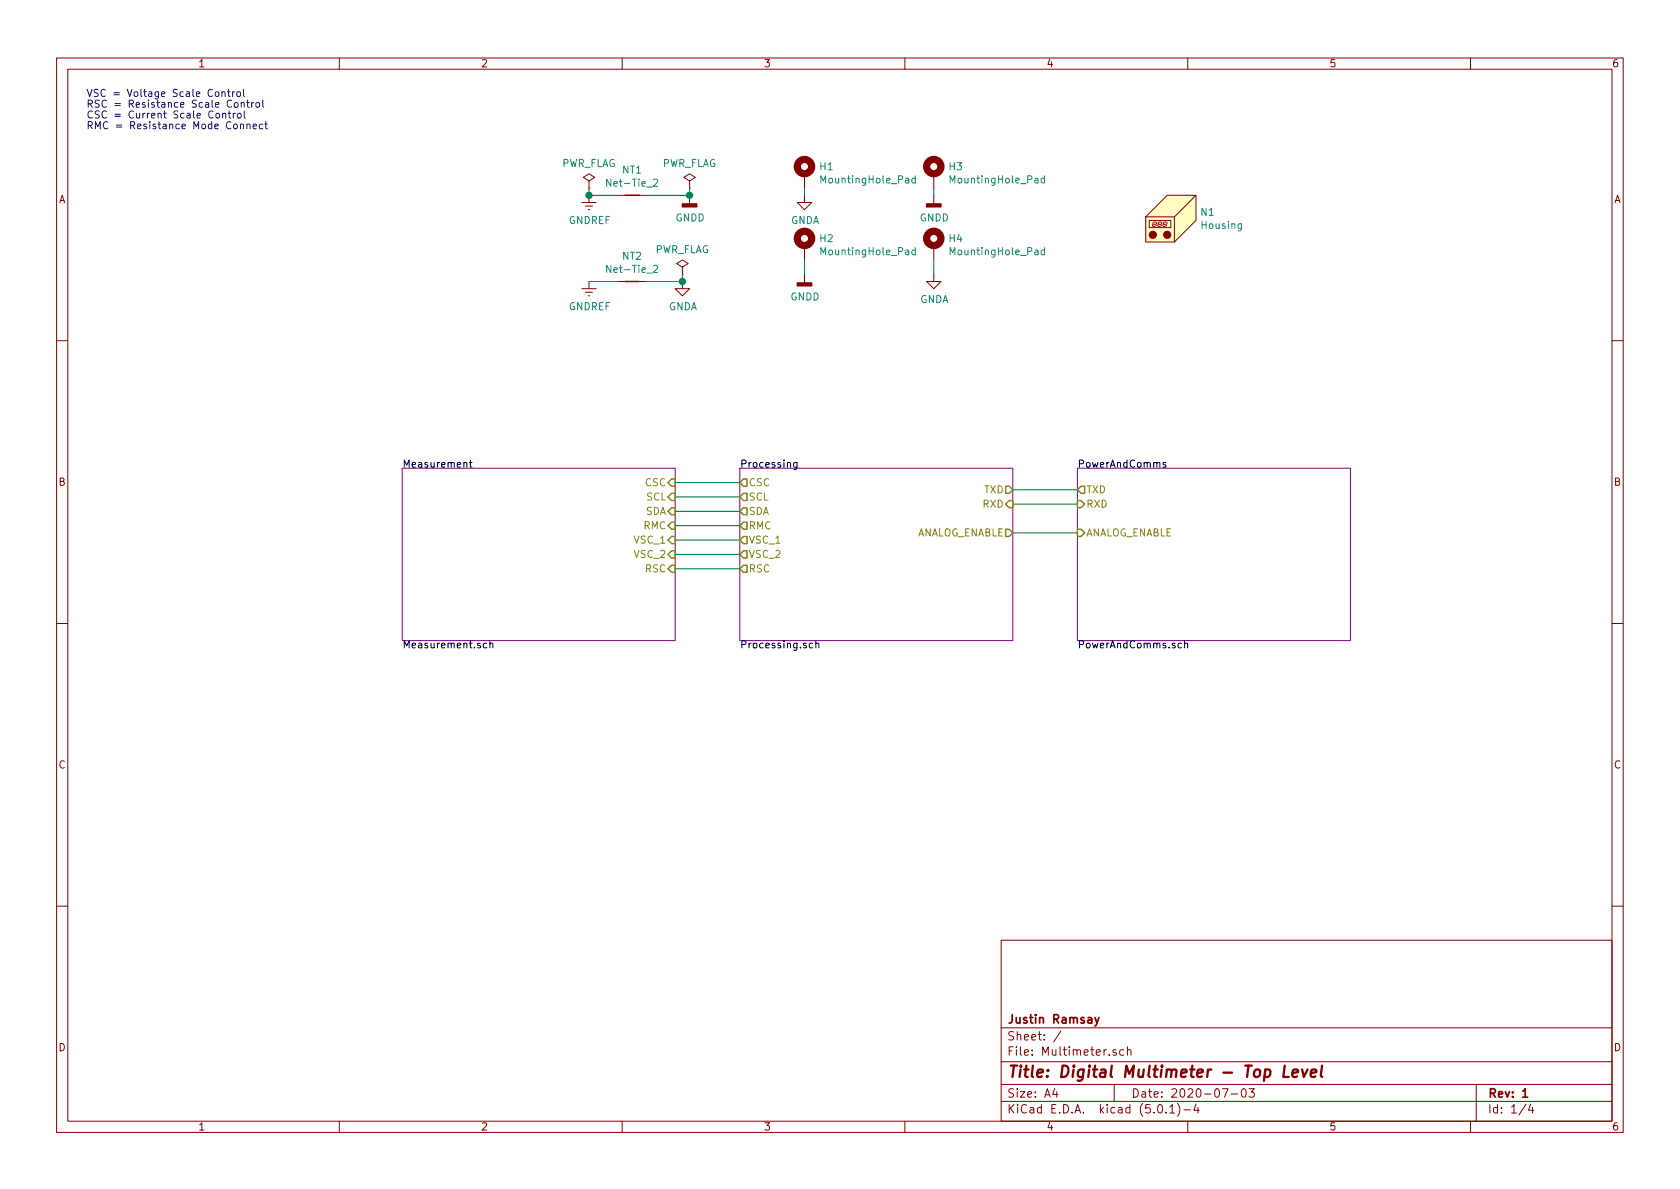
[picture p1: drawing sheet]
<svg xmlns="http://www.w3.org/2000/svg" width="297mm" height="210mm" viewBox="0 0 297 210" stroke-linecap="round" stroke-linejoin="round" font-family="sans-serif">
<g fill="none" stroke="#840000" stroke-width=".18">
<path d="M10 10.3h277v189.9h-277zM12 12.2h273v186.1h-273zM60 10.3v1.9M110 10.3v1.9M160 10.3v1.9M210 10.3v1.9M260 10.3v1.9M102.9 35.8h2.5M103.5 36.4h1.3M104 37.1h.3M104.1 32l1.1-.6-1.1-.7-1 .7 1 .6v1.3M104.1 33.3h.1"/>
<path d="M104.1 34.5v1.3M109.2 34.5h5.1M121.9 32l1-.6-1-.7-1 .7 1 .6v1.3M121.9 33.3h.1M121.9 34.5v1.6M142.2 34.5v1.3h1.3l-1.3 1.3-1.2-1.3h1.2M142.2 30.7v2.6M165.1 30.7v2.6M165.1 34.5v1.6M203.2 39h3.8v1.3h-3.8zM203.8 39.7v.2M203.9 39.3v.3"/>
<path d="M204 39.7h.3M204.1 39.3h.3M204.4 39.7v.3M204.5 39.3v.3M204.7 39.7v.2M204.8 39.3v.3M204.9 39.7h.3M205 39.3h.3M205.3 39.7v.3M205.4 39.3v.3M205.6 39.7v.2M205.7 39.3v.3"/>
<path d="M205.8 39.7h.3M205.9 39.3h.3M206.2 39.7v.3M206.3 39.3v.3M206.4 34.5h5.1v4.5l-3.9 3.8h-5v-4.5zM207.6 38.3v4.5M211.5 34.5l-3.9 3.8h-5M102.9 51h2.5M103.5 51.7h1.3M104 52.3h.3M104.1 49.8v1.2M109.2 49.8h5.1"/>
<path d="M120.6 49.8v1.2h1.3l-1.3 1.3-1.2-1.3h1.2M120.6 47.2l1.1-.6-1.1-.6-1 .6 1 .6v1.3M120.6 48.5h.1M142.2 43.4v2.6M142.2 48.5v1.5M165.1 48.5v1.3h1.3l-1.3 1.2-1.3-1.2h1.3M165.1 43.4v2.6M203.9 40h.3M204.8 40h.3M205.7 40h.3M10 60.2h2M285 60.2h2"/>
<path d="M10 110.3h2M285 110.3h2M10 160.2h2M177 166.3h108v32h-108zM285 160.2h2M60 198.3v1.9M110 198.3v1.9M160 198.3v1.9M177 194.8h108M177 191.8h108M177 187.8h108M177 181.8h108"/>
<path d="M186.5 192.5l-.4 1h1M186.8 193v1M187.6 182.3l-1.3 2M197 191.8v3M197.3 185.7l-.3-.1-.2 .2v.2l.5 .2v.3h-.5M198.7 185.7l-.4-.1-.3 .3v.6l.3 .1 .4-.1M199.3 185.7l.2-.1 .4 .1 .1 .9M199.3 185.1v1.5M204.8 195.5l.4-.2a.94 .94 0 0 1 0 1.5 .79 .79 0 0 1-.4-1.3zM206.2 196.7v.1M206.8 195.8l.5-.5v1.5M206.8 196.8h.9"/>
<path d="M208.2 195.1a1.71 1.71 0 0 1 0 2.3M209.3 196.3h1.2M210 198.3v1.9M211.5 195.2l-.4 1.1h.9M211.8 195.8v1M216.1 192.5h1l-.6 1.5M217.7 193.5h1.1M219.6 192.7l.4-.2a.94 .94 0 0 1 0 1.5 .82 .82 0 0 1-.4-1.3zM220.8 192.5h1l-.5 .6 .4 .1v.7l-.2 .1-.7-.1M260 198.3v1.9M261 191.8v6.5M269.8 195.2l-1.2 2"/>
<path d="M270.6 195.2l-.3 1.1h.9M271 195.8v1"/>
</g>
<path d="M193.6 179.9l.4 1M194.3 179.9l-.5 1.4-.2 .1M269.2 193l.5-.5v1.5M269.2 194h.9" fill="none" stroke="#840000" stroke-width=".3"/>
<path d="M227.2 188.4l-.3 2h1M228.5 189.8l1-.2-.1-.4h-.7l-.2 1 .2 .2 .6-.1M230.2 189.1l.3 1.3 .7-1.3M231.8 189.8l.9-.2v-.4l-.6-.1-.3 .3v.9l.2 .1 .6-.1M233.8 188.4l-.3 1.8 .3 .2" fill="none" stroke="#840000" stroke-width=".41"/>
<path d="M71.1 82.8h48.3v30.5h-48.3zM130.8 82.8h48.3v30.5h-48.3zM190.5 82.8h48.3v30.5h-48.3z" fill="none" stroke="#840084" stroke-width=".18"/>
<g fill="none" stroke="#000" stroke-width=".18">
<path d="M82 81.9l.2-.1h.3v.8M83 81.8h.5M83.2 81.4v1l.3 .2M140.9 81.8v1l-.2 .3-.3-.1M140.9 81.8h-.4l-.2 .2 .1 .6h.5M206.1 81.8h-.3l-.2 .2 .1 .1 .4 .2v.3h-.5M86.1 113.8l-.4-.1-.3 .3 .2 .5h.5M86.6 113.9l.2-.2 .3 .1v.8M86.6 113.3v1.3M143.7 113.8l-.4-.1-.2 .3 .1 .5h.5M144.2 113.9l.2-.2 .3 .1 .1 .8M144.2 113.3v1.3"/>
<path d="M208.9 113.8l-.4-.1-.2 .3 .1 .5h.5M209.4 113.9l.2-.2 .3 .1 .1 .8M209.4 113.3v1.3"/>
</g>
<g fill="none" stroke="#848400" stroke-width=".25">
<path d="M118.1 95.5l.6-.6h.7v1.2h-.7zM118.7 84.7h.7v1.3h-.7l-.6-.7zM118.7 87.2h.7v1.3h-.7l-.6-.6zM118.7 89.8h.7v1.3h-.7l-.6-.7zM118.7 92.3h.7v1.3h-.7l-.6-.6zM118.7 97.4h.7v1.3h-.7l-.6-.7zM118.7 99.9h.7v1.3h-.7l-.6-.6zM131.4 99.9h.7v1.3h-.7l-.6-.6zM131.4 84.7h.7v1.3h-.7l-.6-.7zM131.4 92.3h.7v1.3h-.7l-.6-.6zM131.4 94.9h.7v1.2h-.7l-.6-.6zM131.4 97.4h.7v1.3h-.7l-.6-.7z"/>
<path d="M131.4 87.2h.7v1.3h-.7l-.6-.6zM131.4 89.8h.7v1.3h-.7l-.6-.7zM177.8 86h.6l.7 .6-.7 .6h-.6zM177.8 93.6h.6l.7 .6-.7 .7h-.6zM178.4 88.5h.7v1.3h-.7l-.6-.7zM190.5 88.5h.6l.7 .6-.7 .7h-.6zM190.5 93.6h.6l.7 .6-.7 .7h-.6zM191.1 86h.7v1.2h-.7l-.6-.6z"/>
</g>
<g fill="none" stroke="#008400" stroke-width=".18">
<path d="M104.1 33.3v1.2h5.1M121.9 33.3v1.2h-7.6M142.2 33.3v1.2M165.1 33.3v1.2M104.1 49.8h5.1M120.6 48.5v1.3h-6.3M142.2 46v2.5M165.1 46v2.5M119.4 85.3h11.4M119.4 87.9h11.4M119.4 90.4h11.4M119.4 93h11.4"/>
<path d="M119.4 95.5h11.4M119.4 98h11.4M179.1 86.6h11.4M179.1 89.1h11.4M179.1 94.2h11.4M119.4 100.6h11.4"/>
</g>
<g fill="none" stroke="#0000c2" stroke-width=".18">
<path d="M38.1 16.4l.2-.2 .4 .2v.4l-.1 .2-.3 .1-.2-.2zM39.2 16.4l.2-.2 .3 .1 .1 .8M39.2 16.2v.9M40.2 16.2h.5M40.4 15.8v1.1l.3 .2M40.5 19.6v1.1l.3 .2M41.1 16.2v.9M41.5 16.2l-.4 .3M41.6 18.2l.3-.1 .2 .3v.3l-.2 .3-.3-.1-.2-.2zM42 16.3l.3-.1 .2 .2v.4l-.1 .2-.3 .1-.2-.2zM42.6 18.3l.2-.2 .3 .1 .1 .8M42.6 18.1v.9"/>
<path d="M43.1 15.8v1.1l.1 .2M43.2 19.6v1.1l.2 .2M43.6 18.1h.5M43.8 17.7v1.1l.3 .2M44.5 18.1v.9M44.9 18.1l-.4 .3M45.4 18.2l.3-.1 .2 .3v.3l-.2 .3-.3-.1-.2-.2zM46.5 17.7v1.1l.1 .2M38.3 20.1l.3-.1 .2 .3-.1 .5-.3 .1-.2-.2zM39.4 20.2l.1-.2 .4 .1v.8M39.4 20v.9M40.3 20h.5"/>
<path d="M41.2 20v.9M41.6 20l-.4 .3M42.1 20.1l.3-.1 .2 .3-.1 .5-.3 .1-.2-.3zM42.5 22.1l.2-.2 .3 .1 .1 .8M43.7 22.1l.1-.2 .3 .1 .1 .8M43.7 21.9v.9M44.8 22.3l.6-.1-.1-.2-.4-.1-.1 .2v.6h.5M46.5 22l-.4-.1-.3 .3 .2 .5h.5M46.8 21.9h.5M47 21.5v1.1l.3 .2"/>
</g>
<g fill="none" stroke="#840000" stroke-width="1.3">
<circle cx="142.2" cy="29.5" r="1.27"/>
<circle cx="165.1" cy="29.5" r="1.27"/>
<circle cx="142.2" cy="42.2" r="1.27"/>
<circle cx="165.1" cy="42.2" r="1.27"/>
</g>
<path d="M108 31.7v1.2l-.7-1.2v1.2M115.5 31.8l.6-.1 .2 .3-.1 .2-.7 .7h.8M161.8 31.6l-.3-.1-.3 .2 .1 .6h.5M161.8 31.1v1.3M184.7 31.6l-.4-.1-.2 .2 .1 .6h.5M184.7 31.1v1.3M108 46.9v1.3l-.7-1.3v1.3M115.5 47l.6-.1 .2 .4-.1 .2-.7 .7h.8M161.8 44.3l-.3-.1-.3 .2 .1 .6h.5M161.8 43.8v1.3M184.7 44.3l-.4-.1-.2 .2 .1 .6h.5M184.7 43.8v1.3" fill="none" stroke="#008484" stroke-width=".18"/>
<path d="M206.4 34.5h5.1v4.5l-3.9 3.8h-5v-4.5z" fill="#ffffc2" stroke="#ffffc2" stroke-width=".18"/>
<g fill="#840000" stroke="#840000" stroke-width=".18">
<circle cx="203.8" cy="41.5" r=".63"/>
<circle cx="206.4" cy="41.5" r=".63"/>
</g>
<path d="M110.5 34.5h2.5M110.5 49.8h2.5" fill="none" stroke="#840000" stroke-width=".25"/>
<g fill="#840000" stroke="#840000" stroke-width=".25">
<path d="M120.6 36.1h2.6v.5h-2.6z"/>
<path d="M141 50h2.5v.5h-2.5z"/>
<path d="M163.8 36.1h2.6v.5h-2.6z"/>
</g>
<g fill="#008400" stroke="#008400" stroke-width=".25">
<circle cx="120.7" cy="49.8" r=".51"/>
<circle cx="104.1" cy="34.5" r=".51"/>
<circle cx="121.9" cy="34.5" r=".51"/>
</g>
<text font-size="2.8" fill="#840000" x="178" y="190.5">Title: Digital Multimeter - Top Level</text>
<g font-size="2.1" fill="#840000">
<text x="178" y="184">Sheet: /</text>
<text x="178" y="181">Justin Ramsay</text>
<text x="178" y="186.7">File: Multimeter.sch</text>
<text x="178" y="196.9">KiCad E.D.A. kicad (5.0.1)-4</text>
<text x="178" y="194.1">Size: A4</text>
<text x="200" y="194.1">Date: 2020-07-03</text>
<text x="263" y="194.1">Rev: 1</text>
<text x="263" y="196.9">Id: 1/4</text>
</g>
<g font-size="1.8" fill="#840000">
<text x="35" y="11.9">1</text>
<text x="85" y="11.9">2</text>
<text x="135" y="11.9">3</text>
<text x="185" y="11.9">4</text>
<text x="235" y="11.9">5</text>
<text x="285" y="11.9">6</text>
<text x="10.4" y="35.9">A</text>
<text x="285.4" y="35.9">A</text>
<text x="10.4" y="85.9">B</text>
<text x="285.4" y="85.9">B</text>
<text x="10.4" y="135.9">C</text>
<text x="285.4" y="135.9">C</text>
<text x="10.4" y="185.9">D</text>
<text x="285.4" y="185.9">D</text>
<text x="35" y="199.9">1</text>
<text x="85" y="199.9">2</text>
<text x="135" y="199.9">3</text>
<text x="185" y="199.9">4</text>
<text x="235" y="199.9">5</text>
<text x="285" y="199.9">6</text>
</g>
<g font-size="1.8" fill="#0000c2">
<text x="15.2" y="17.1">VSC = Voltage Scale Control</text>
<text x="15.2" y="19">RSC = Resistance Scale Control</text>
<text x="15.2" y="20.9">CSC = Current Scale Control</text>
<text x="15.2" y="22.9">RMC = Resistance Mode Connect</text>
</g>
<g font-size="1.8" fill="#008484">
<text x="99.2" y="29.5">PWR_FLAG</text>
<text x="117" y="29.5">PWR_FLAG</text>
<text x="107.8" y="33">Net-Tie_2</text>
<text x="110.1" y="30.7">NT1</text>
<text x="145" y="30.1">H1</text>
<text x="145.5" y="32.4">MountingHole_Pad</text>
<text x="167.9" y="30.1">H3</text>
<text x="168.4" y="32.4">MountingHole_Pad</text>
<text x="100.5" y="39.6">GNDREF</text>
<text x="119.4" y="39.2">GNDD</text>
<text x="139.8" y="39.6">GNDA</text>
<text x="162.6" y="39.2">GNDD</text>
<text x="212.4" y="38.2">N1</text>
<text x="212.5" y="40.5">Housing</text>
<text x="110.1" y="45.9">NT2</text>
<text x="115.7" y="44.8">PWR_FLAG</text>
<text x="145" y="42.8">H2</text>
<text x="145.5" y="45.1">MountingHole_Pad</text>
<text x="167.9" y="42.8">H4</text>
<text x="168.4" y="45.1">MountingHole_Pad</text>
<text x="107.8" y="48.3">Net-Tie_2</text>
<text x="139.8" y="53.1">GNDD</text>
<text x="162.6" y="53.6">GNDA</text>
<text x="100.5" y="54.9">GNDREF</text>
<text x="118.2" y="54.9">GNDA</text>
</g>
<g font-size="1.8">
<text x="71.1" y="82.7">Measurement</text>
<text x="130.8" y="82.7">Processing</text>
<text x="190.5" y="82.7">PowerAndComms</text>
<text x="71.1" y="114.6">Measurement.sch</text>
<text x="130.8" y="114.6">Processing.sch</text>
<text x="190.5" y="114.6">PowerAndComms.sch</text>
</g>
<g font-size="1.8" fill="#848400">
<text x="114.1" y="86">CSC</text>
<text x="114.3" y="88.5">SCL</text>
<text x="132.3" y="86">CSC</text>
<text x="132.3" y="88.5">SCL</text>
<text x="173.8" y="89.8">RXD</text>
<text x="174" y="87.2">TXD</text>
<text x="192" y="87.2">TXD</text>
<text x="192" y="89.8">RXD</text>
<text x="113.8" y="93.6">RMC</text>
<text x="114.1" y="91.1">SDA</text>
<text x="132.3" y="93.6">RMC</text>
<text x="132.3" y="91.1">SDA</text>
<text x="161.6" y="94.9">ANALOG_ENABLE</text>
<text x="192" y="94.9">ANALOG_ENABLE</text>
<text x="112.2" y="96.1">VSC_1</text>
<text x="112.2" y="98.7">VSC_2</text>
<text x="114.1" y="101.2">RSC</text>
<text x="132.3" y="101.2">RSC</text>
<text x="132.3" y="96.1">VSC_1</text>
<text x="132.3" y="98.7">VSC_2</text>
</g>
</svg>
